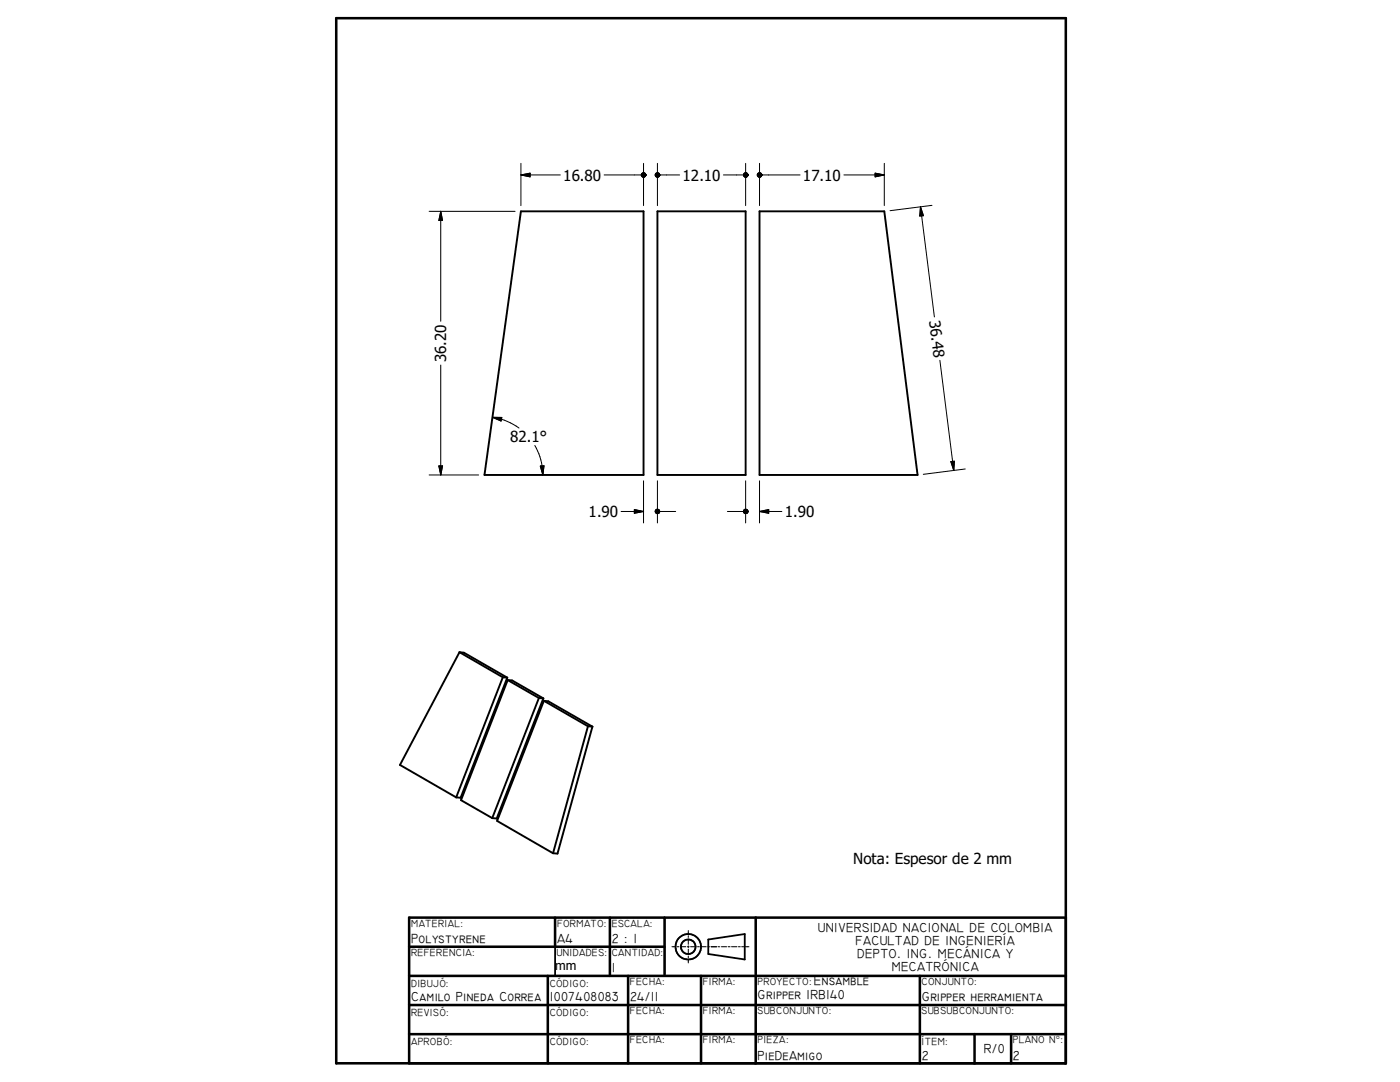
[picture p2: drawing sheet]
<svg xmlns="http://www.w3.org/2000/svg" width="279mm" height="216mm" viewBox="0 0 279 216" stroke-linecap="round" stroke-linejoin="round" font-family="sans-serif">
<g fill="none" stroke="#000" stroke-width=".38">
<path d="M104 42.2h24.4v52.6h-31.7zM131.2 42.2h17.6v52.6h-17.6zM151.6 42.2h24.9l6.6 52.6h-31.5zM91.7 130.1l-11.9 22.5 11.2 6.5M91.7 130.1l.9 .1 8.6 5M91.7 130.1l8.6 5M100.3 135.1l.9 .1M100.3 135.1l-9.3 24M101.2 135.2l-9.3 24-.9-.1M101.3 135.7l-9.3 24 6.2 3.5M101.3 135.7l.9 .1 6.2 3.6M101.3 135.7l6.2 3.6"/>
<path d="M107.5 139.3l.9 .1M107.5 139.3l-9.3 23.9M108.4 139.4l-9.3 23.9-.9-.1M108.5 139.8l.9 .1 8.8 5.1M108.5 139.8l-9.3 24 11.2 6.5M108.5 139.8l8.8 5.1M117.3 144.9l.9 .1M117.3 144.9l-6.9 25.4M118.2 145l-6.9 25.3h-.9"/>
</g>
<g fill="none" stroke="#000" stroke-width=".51">
<path d="M67.1 3.6h145.6v208.6h-145.6zM81.7 194.7h131M81.7 188.9h50.9M109.3 194.7v17.5M110.8 183.1v5.8M121.7 183.1v11.6M125.4 194.7v17.5M132.6 183.1v11.6M139.9 194.7v17.5M150.8 183.1v29.1M183.6 194.7v17.5M212.7 183.1h-131v29.1"/>
<path d="M81.7 200.5h131M81.7 206.4h131M194.5 206.4v5.8M201.8 206.4v5.8"/>
</g>
<g fill="none" stroke="#000" stroke-width=".36">
<path d="M110.8 188.9v5.8M141.4 187.5l7.2-1.1v5.1l-7.2-1.1z"/>
<circle cx="137.3" cy="188.9" r="2.55"/>
<circle cx="137.4" cy="188.9" r="1.45"/>
</g>
<g fill="none" stroke="#000" stroke-width=".2">
<path d="M104 34.9h7.8M104 34.9l1.8-.3v.7zM104 32.6v8.4M120.6 34.9h7.4M128.4 32.6v8.4M131.2 32.6v8.4M131.7 34.9h3.9M144.4 34.9h3.9M148.8 32.6v8.4M151.6 32.6v8.4M152 34.9h7.7M168.4 34.9h8.1"/>
<path d="M174.7 34.6l1.8 .3-1.8 .4zM176.5 32.6v8.4M85.6 42.2h17.2M88 42.2v21.9M88 42.2l.3 1.8h-.7zM183.7 41.3l2.8 21.9M183.7 41.3l.6 1.7-.7 .1zM186 41l-8.4 1M88 72.8v22M187.6 71.9l2.7 22M85.6 94.8h9.9M87.6 93h.7l-.3 1.8z"/>
<path d="M98.3 83.3a11.9 11.9 0 0 1 5.3 2.1M98.3 83.3h1.8l-.1 .7zM106.7 88.9l.8 1.7 .4 1.2 .4 3M107.8 93l.8-.1-.3 1.9zM128.4 95.9v8.4M131.2 95.9v8.4M148.8 95.9v8.4M151.6 95.9v8.4M189.8 92.1l.7-.1-.2 1.9zM192.6 93.6l-8.3 1M124 102.1h4.4M126.6 101.7l1.8 .4-1.8 .3z"/>
<path d="M131.7 102.1h3.1M145.2 102.1h3.1M151.6 102.1h4.4M151.6 102.1l1.8-.4v.7zM134.1 188.9h.7M135.1 188.9h.4M135.8 188.9h1.1M137.2 188.9h.3M137.4 185.7v.7M137.4 186.7v.4M137.4 187.4v1M137.4 188.7v.4"/>
<path d="M137.4 189.4v1.1M137.4 190.8v.3M137.4 191.4v.7M137.8 188.9h1.1M139.2 188.9h.4M139.9 188.9h1M141.3 188.9h.3M141.9 188.9h1.1M143.3 188.9h.3M143.9 188.9h1.1M145.3 188.9h.4M146 188.9h1.1"/>
<path d="M147.4 188.9h.3M148 188.9h1.5"/>
</g>
<g fill="#000" stroke="#000" stroke-width=".2">
<path d="M104 34.9l1.8-.3v.7zM128.8 34.7l.1 .2zM128.7 34.6l.2 .3zM128.6 34.5l.3 .4zM128.5 34.5l.4 .4zM128.3 34.5l.6 .4zM128.2 34.5h.1l.6 .4zM128.1 34.6l.1-.1 .7 .4zM128.1 34.6l.8 .3-.9-.2zM128 34.7l.9 .2h-.9zM128 34.9h.9l-.9 .1zM128 35l.9-.1-.9 .2z"/>
<path d="M128 35.1l.9-.2-.8 .3zM128.1 35.2l.8-.3-.7 .4zM128.2 35.3l.7-.4-.6 .5zM128.3 35.4l.6-.5zM128.9 34.9l-.4 .5zM128.9 34.9l-.3 .4zM128.9 34.9l-.2 .4zM128.9 34.9l-.1 .3zM128.9 34.9v.2zM131.6 34.7l.1 .2zM131.5 34.6l.2 .3zM131.4 34.5l.3 .4z"/>
<path d="M131.2 34.5l.5 .4zM131.1 34.5l.6 .4zM131 34.5h.1l.6 .4zM130.9 34.6l.1-.1 .7 .4zM130.9 34.6l.8 .3-.9-.2zM130.8 34.7l.9 .2h-1zM130.7 34.9h1l-1 .1zM130.7 35l1-.1-.9 .2zM130.8 35.1l.9-.2-.8 .3zM130.9 35.2l.8-.3-.7 .4zM131 35.3l.7-.4-.6 .5zM131.1 35.4l.6-.5z"/>
<path d="M131.7 34.9l-.5 .5zM131.7 34.9l-.3 .4zM131.7 34.9l-.2 .4zM131.7 34.9l-.1 .3zM131.7 34.9l-.1 .2zM149.2 34.7l.1 .2zM149.1 34.6l.2 .3zM149 34.5l.3 .4zM148.9 34.5l.4 .4zM148.7 34.5h.2l.4 .4zM148.6 34.5h.1l.6 .4zM148.5 34.6l.1-.1 .7 .4z"/>
<path d="M148.5 34.6l.8 .3-.9-.2zM148.4 34.7l.9 .2h-.9zM148.4 34.9h.9l-.9 .1zM148.4 35l.9-.1-.9 .2zM148.4 35.1l.9-.2-.8 .3zM148.5 35.2l.8-.3-.7 .4zM148.6 35.3l.7-.4-.6 .5zM148.7 35.4l.6-.5zM149.3 34.9l-.4 .5zM149.3 34.9l-.3 .4zM149.3 34.9l-.2 .4zM149.3 34.9l-.1 .3z"/>
<path d="M149.3 34.9l-.1 .2zM152 34.7v.2zM151.9 34.6l.1 .3zM151.8 34.5l.2 .4zM151.6 34.5l.4 .4zM151.5 34.5l.5 .4zM151.3 34.5h.2l.5 .4zM151.2 34.6l.1-.1 .7 .4zM151.2 34.6l.8 .3-.8-.2zM151.2 34.7l.8 .2h-.9zM151.1 34.9h.9l-.9 .1zM151.1 35l.9-.1-.8 .2z"/>
<path d="M151.2 35.1l.8-.2-.8 .3zM151.2 35.2l.8-.3-.7 .4zM151.3 35.3l.7-.4-.5 .5zM151.5 35.4l.5-.5zM152 34.9l-.4 .5zM152 34.9l-.2 .4zM152 34.9l-.1 .4zM152 34.9v.3zM152 34.9v.2zM174.7 34.6l1.8 .3-1.8 .4zM88 42.2l.3 1.8h-.7zM183.7 41.3l.6 1.7-.7 .1z"/>
<path d="M87.6 93h.7l-.3 1.8zM98.3 83.3h1.8l-.1 .7zM107.8 93l.8-.1-.3 1.9zM189.8 92.1l.7-.1-.2 1.9zM126.6 101.7l1.8 .4-1.8 .3zM131.6 101.8l.1 .3zM131.5 101.7l.2 .4zM131.4 101.6l.3 .5zM131.2 101.6l.5 .5zM131.1 101.6l.6 .5zM131 101.7l.1-.1 .6 .5zM130.9 101.7h.1l.7 .4z"/>
<path d="M130.9 101.7l.8 .4-.9-.2zM130.8 101.9l.9 .2-1-.1zM130.7 102l1 .1h-1zM130.7 102.1h1l-.9 .1zM130.8 102.2l.9-.1-.8 .3zM130.9 102.4l.8-.3-.7 .3zM131 102.4l.7-.3-.6 .4zM131.1 102.5l.6-.4zM131.2 102.5l.5-.4zM131.7 102.1l-.3 .4zM131.7 102.1l-.2 .3zM131.7 102.1l-.1 .2z"/>
<path d="M131.7 102.1l-.1 .1zM149.2 101.8l.1 .3zM149.1 101.7l.2 .4zM149 101.6l.3 .5zM148.9 101.6l.4 .5zM148.7 101.6l.6 .5zM148.6 101.7l.1-.1 .6 .5zM148.5 101.7h.1l.7 .4zM148.5 101.7l.8 .4-.9-.2zM148.4 101.9l.9 .2-.9-.1zM148.4 102l.9 .1h-.9zM148.4 102.1h.9l-.9 .1z"/>
<path d="M148.4 102.2l.9-.1-.8 .3zM148.5 102.4l.8-.3-.7 .3zM148.6 102.4l.7-.3-.6 .4zM148.7 102.5l.6-.4zM149.3 102.1l-.4 .4zM149.3 102.1l-.3 .4zM149.3 102.1l-.2 .3zM149.3 102.1l-.1 .2zM149.3 102.1l-.1 .1zM151.6 102.1l1.8-.4v.7z"/>
</g>
<g font-size="3">
<text x="112.4" y="36">16.80</text>
<text x="136.2" y="36">12.10</text>
<text x="160.2" y="36">17.10</text>
<text x="185.4" y="64" transform="rotate(83 185.4 64)">36.48</text>
<text x="89.1" y="72.3" transform="rotate(-90 89.1 72.3)">36.20</text>
<text x="101.8" y="88.3">82.1°</text>
<text x="117.5" y="103.2">1.90</text>
<text x="156.6" y="103.2">1.90</text>
<text x="170.3" y="172.4">Nota: Espesor de 2 mm</text>
</g>
<g font-size="2.7">
<text x="82" y="188.2">Polystyrene</text>
<text x="111.2" y="188.2">A4</text>
<text x="122.1" y="188.2">2 : 1</text>
</g>
<g font-size="2.6">
<text x="163.2" y="185.9">UNIVERSIDAD NACIONAL DE COLOMBIA</text>
<text x="170.7" y="188.5">FACULTAD DE INGENIERÍA</text>
<text x="171.1" y="191.1">DEPTO. ING. MECÁNICA Y</text>
<text x="122.1" y="194">1</text>
<text x="162.4" y="196.6">Ensamble</text>
<text x="178" y="193.7">MECATRÓNICA</text>
<text x="82" y="199.8">Camilo Pineda Correa</text>
<text x="109.7" y="199.8">1007408083</text>
<text x="125.7" y="199.8">24/11</text>
<text x="151.2" y="199.4">Gripper IRB140</text>
<text x="183.9" y="199.8">Gripper herramienta</text>
<text x="151.2" y="211.4">PieDeAmigo</text>
<text x="183.9" y="211.4">2</text>
<text x="196.3" y="210.2">R/0</text>
<text x="202.1" y="211.4">2</text>
</g>
<text font-size="2.5" x="110.8" y="193.5">mm</text>
<g font-size="2.1">
<text x="82" y="184.9">MATERIAL:</text>
<text x="111.2" y="184.9">FORMATO:</text>
<text x="122.1" y="184.9">ESCALA:</text>
<text x="82" y="190.7">REFERENCIA:</text>
<text x="111" y="190.8">UNIDADES:</text>
<text x="122.1" y="190.7">CANTIDAD:</text>
<text x="82" y="197">DIBUJÓ:</text>
<text x="109.7" y="197">CÓDIGO:</text>
<text x="125.7" y="196.5">FECHA:</text>
<text x="140.2" y="196.5">FIRMA:</text>
<text x="151.2" y="196.5">PROYECTO:</text>
<text x="183.9" y="196.5">CONJUNTO:</text>
<text x="82" y="202.8">REVISÓ:</text>
<text x="109.7" y="202.8">CÓDIGO:</text>
<text x="125.7" y="202.4">FECHA:</text>
<text x="140.2" y="202.4">FIRMA:</text>
<text x="151.2" y="202.4">SUBCONJUNTO:</text>
<text x="183.9" y="202.4">SUBSUBCONJUNTO:</text>
<text x="82" y="208.6">APROBÓ:</text>
<text x="109.7" y="208.6">CÓDIGO:</text>
<text x="125.7" y="208.2">FECHA:</text>
<text x="140.2" y="208.2">FIRMA:</text>
<text x="151.2" y="208.2">PIEZA:</text>
<text x="183.9" y="208.6">ÍTEM:</text>
<text x="202.1" y="208.2">PLANO N°:</text>
</g>
</svg>
